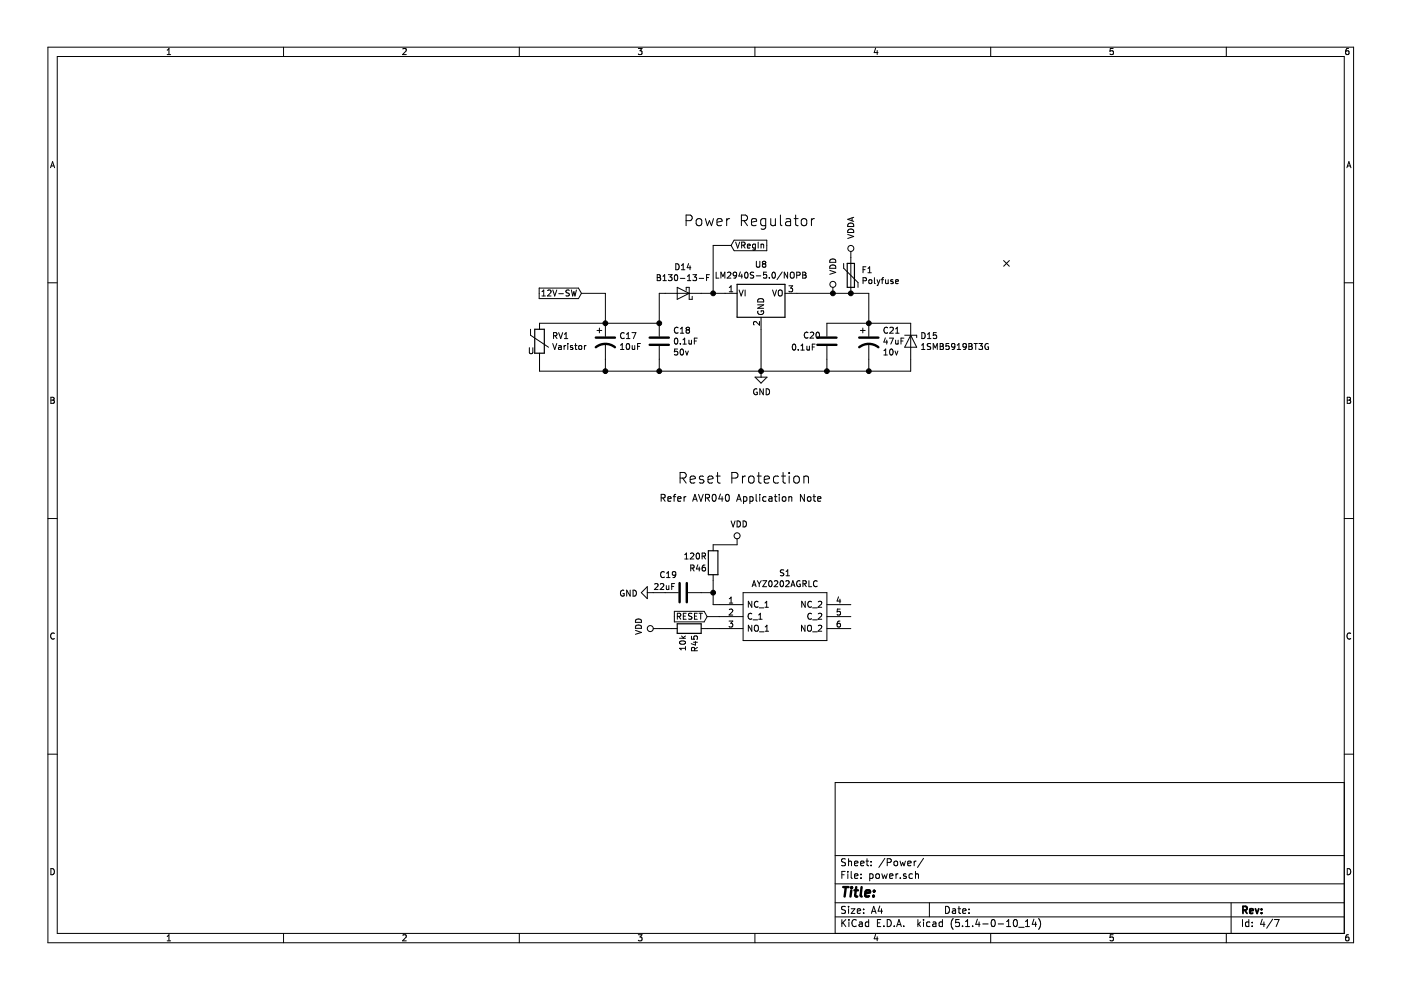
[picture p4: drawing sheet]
EESchema Schematic File Version 4
LIBS:v0.4.4b-cache
EELAYER 30 0
EELAYER END
$Descr A4 11693 8268
encoding utf-8
Sheet 4 7
Title ""
Date ""
Rev ""
Comp ""
Comment1 ""
Comment2 ""
Comment3 ""
Comment4 ""
$EndDescr
$Comp
L Device:Varistor RV1
U 1 1
P 4500 2850
F 0 "RV1" H 4603 2896 50  0000 L CNN
F 1 "Varistor" H 4603 2805 50  0000 L CNN
F 2 "Varistor:RV_Disc_D15.5mm_W4.7mm_P7.5mm" V 4430 2850 50  0001 C CNN
F 3 "~" H 4500 2850 50  0001 C CNN
F 4 "MOV-14D220K-ND" H 0   0   50  0001 C CNN "Digikey Part Number"
F 5 "Bournes Inc" H 0   0   50  0001 C CNN "Manufacturer_Name"
F 6 "MOV-14D220K" H 0   0   50  0001 C CNN "Manufacturer_Part_Number"
F 7 "https://www.digikey.com.au/product-detail/en/bourns-inc/MOV-14D220K/MOV-14D220K-ND/2799109" H 0   0   50  0001 C CNN "URL"
	1    4500 2850
	1    0    0    -1  
$EndComp
$Comp
L Device:C C18
U 1 1
P 5500 2850
F 0 "C18" H 5615 2941 50  0000 L CNN
F 1 "0.1uF" H 5615 2850 50  0000 L CNN
F 2 "Capacitor_SMD:C_0805_2012Metric" H 5538 2700 50  0001 C CNN
F 3 "~" H 5500 2850 50  0001 C CNN
F 4 "50v" H 5615 2759 50  0000 L CNN "Voltage"
F 5 "311-1140-1-ND" H 0   0   50  0001 C CNN "Digikey Part Number"
F 6 "Yageo" H 0   0   50  0001 C CNN "Manufacturer_Name"
F 7 "CC0805KRX7R9BB104" H 0   0   50  0001 C CNN "Manufacturer_Part_Number"
F 8 "https://www.digikey.com.au/product-detail/en/yageo/CC0805KRX7R9BB104/311-1140-1-ND/303050" H 0   0   50  0001 C CNN "URL"
	1    5500 2850
	1    0    0    -1  
$EndComp
$Comp
L Device:CP1 C17
U 1 1
P 5050 2850
F 0 "C17" H 5165 2896 50  0000 L CNN
F 1 "10uF" H 5165 2805 50  0000 L CNN
F 2 "Capacitor_Tantalum_SMD:CP_EIA-7343-31_Kemet-D" H 5050 2850 50  0001 C CNN
F 3 "~" H 5050 2850 50  0001 C CNN
F 4 "35v" H 5050 2850 50  0001 C CNN "Voltage"
F 5 "399-8361-1-ND" H 0   0   50  0001 C CNN "Digikey Part Number"
F 6 "Kemet" H 0   0   50  0001 C CNN "Manufacturer_Name"
F 7 "T491D106K050AT" H 0   0   50  0001 C CNN "Manufacturer_Part_Number"
F 8 "https://www.digikey.com/product-detail/en/kemet/T491D106K050AT/399-8361-1-ND/3472084" H 0   0   50  0001 C CNN "URL"
	1    5050 2850
	1    0    0    -1  
$EndComp
Wire Wire Line
	4500 2700 5050 2700
Wire Wire Line
	5050 2700 5500 2700
Connection ~ 5050 2700
$Comp
L Device:D_Schottky D14
U 1 1
P 5700 2450
F 0 "D14" H 5700 2234 50  0000 C CNN
F 1 "B130-13-F" H 5700 2325 50  0000 C CNN
F 2 "Diode_SMD:D_SMA" H 5700 2450 50  0001 C CNN
F 3 "https://www.mouser.com/datasheet/2/115/ds13002-60388.pdf" H 5700 2450 50  0001 C CNN
F 4 "B130-FDICT-ND" H 0   0   50  0001 C CNN "Digikey Part Number"
F 5 "Diodes Inc" H 0   0   50  0001 C CNN "Manufacturer_Name"
F 6 "B130-13-F" H 0   0   50  0001 C CNN "Manufacturer_Part_Number"
F 7 "https://www.digikey.com.au/product-detail/en/diodes-incorporated/B130-13-F/B130-FDICT-ND/815318" H 0   0   50  0001 C CNN "URL"
	1    5700 2450
	-1   0    0    1   
$EndComp
Wire Wire Line
	5500 2700 5500 2450
Wire Wire Line
	5500 2450 5550 2450
Connection ~ 5500 2700
Text GLabel 6100 2050 2    50   Input ~ 0
VRegIn
Wire Wire Line
	6050 2450 5950 2450
$Comp
L Device:C C20
U 1 1
P 6900 2850
F 0 "C20" H 6700 2900 50  0000 L CNN
F 1 "0.1uF" H 6600 2800 50  0000 L CNN
F 2 "Capacitor_SMD:C_0805_2012Metric" H 6938 2700 50  0001 C CNN
F 3 "~" H 6900 2850 50  0001 C CNN
F 4 "311-1140-1-ND" H 0   0   50  0001 C CNN "Digikey Part Number"
F 5 "Yageo" H 0   0   50  0001 C CNN "Manufacturer_Name"
F 6 "CC0805KRX7R9BB104" H 0   0   50  0001 C CNN "Manufacturer_Part_Number"
F 7 "https://www.digikey.com.au/product-detail/en/yageo/CC0805KRX7R9BB104/311-1140-1-ND/303050" H 0   0   50  0001 C CNN "URL"
	1    6900 2850
	1    0    0    -1  
$EndComp
$Comp
L Device:CP1 C21
U 1 1
P 7250 2850
F 0 "C21" H 7365 2941 50  0000 L CNN
F 1 "47uF" H 7365 2850 50  0000 L CNN
F 2 "Capacitor_Tantalum_SMD:CP_EIA-3528-21_Kemet-B" H 7250 2850 50  0001 C CNN
F 3 "~" H 7250 2850 50  0001 C CNN
F 4 "10v" H 7365 2759 50  0000 L CNN "Voltage"
F 5 "478-1692-1-ND" H 0   0   50  0001 C CNN "Digikey Part Number"
F 6 "AVX" H 0   0   50  0001 C CNN "Manufacturer_Name"
F 7 "TAJB476K006RNJ" H 0   0   50  0001 C CNN "Manufacturer_Part_Number"
F 8 "https://www.digikey.com/product-detail/en/avx-corporation/TAJB476K006RNJ/478-1692-1-ND/564724" H 0   0   50  0001 C CNN "URL"
	1    7250 2850
	1    0    0    -1  
$EndComp
$Comp
L Device:D_Zener D15
U 1 1
P 7600 2850
AR Path="/5CD18EC3/5CD29D83" Ref="D15"  Part="1" 
AR Path="/5CD29D83" Ref="D15"  Part="1" 
F 0 "D15" V 7554 2929 50  0000 L CNN
F 1 "1SMB5919BT3G" V 7645 2929 50  0000 L CNN
F 2 "Diode_SMD:D_SMB" H 7600 2850 50  0001 C CNN
F 3 "~" H 7600 2850 50  0001 C CNN
F 4 "1SMB5919BT3GOSCT-ND " H 0   0   50  0001 C CNN "Digikey Part Number"
F 5 "On Semi" H 0   0   50  0001 C CNN "Manufacturer_Name"
F 6 "1SMB5919BT3G" H 0   0   50  0001 C CNN "Manufacturer_Part_Number"
F 7 "https://www.digikey.com.au/product-detail/en/on-semiconductor/1SMB5919BT3G/1SMB5919BT3GOSCT-ND/917722" H 0   0   50  0001 C CNN "URL"
	1    7600 2850
	0    1    1    0   
$EndComp
Wire Wire Line
	6900 2700 7250 2700
Wire Wire Line
	7600 2700 7250 2700
Connection ~ 7250 2700
Wire Wire Line
	6650 2450 6950 2450
Wire Wire Line
	7250 2450 7250 2700
$Comp
L power:GND #PWR046
U 1 1
P 6350 3100
F 0 "#PWR046" H 6350 2850 50  0001 C CNN
F 1 "GND" H 6355 2927 50  0000 C CNN
F 2 "" H 6350 3100 50  0001 C CNN
F 3 "" H 6350 3100 50  0001 C CNN
	1    6350 3100
	1    0    0    -1  
$EndComp
Wire Wire Line
	4500 3000 4500 3100
Wire Wire Line
	4500 3100 5050 3100
Wire Wire Line
	5050 3000 5050 3100
Connection ~ 5050 3100
Wire Wire Line
	5050 3100 5500 3100
Wire Wire Line
	5500 3000 5500 3100
Connection ~ 5500 3100
Wire Wire Line
	5500 3100 6350 3100
Wire Wire Line
	7600 3000 7600 3100
Wire Wire Line
	7600 3100 7250 3100
Connection ~ 6350 3100
Wire Wire Line
	7250 3000 7250 3100
Connection ~ 7250 3100
Wire Wire Line
	7250 3100 6900 3100
Wire Wire Line
	6900 3000 6900 3100
Connection ~ 6900 3100
Wire Wire Line
	6900 3100 6350 3100
Text Notes 5700 1900 0    89   ~ 0
Power Regulator
Text GLabel 4850 2450 0    50   Input ~ 0
12V-SW
Wire Wire Line
	4850 2450 5050 2450
Wire Wire Line
	5050 2450 5050 2700
Text Notes 5650 4050 0    89   ~ 0
Reset Protection
Text Notes 5500 4200 0    58   ~ 0
Refer AVR040 Application Note
$Comp
L Device:C C19
U 1 1
P 5700 4950
F 0 "C19" V 5550 4750 50  0000 L CNN
F 1 "22uF" V 5650 4700 50  0000 L CNN
F 2 "Capacitor_SMD:C_0805_2012Metric_Pad1.15x1.40mm_HandSolder" H 5738 4800 50  0001 C CNN
F 3 "~" H 5700 4950 50  0001 C CNN
F 4 "1276-6687-1-ND" H 0   0   50  0001 C CNN "Digikey Part Number"
F 5 "Samsung" H 0   0   50  0001 C CNN "Manufacturer_Name"
F 6 "CL21A226KQCLRNC" H 0   0   50  0001 C CNN "Manufacturer_Part_Number"
F 7 "https://www.digikey.com.au/product-detail/en/samsung-electro-mechanics/CL21A226KQCLRNC/1276-6687-1-ND/5961546" H 0   0   50  0001 C CNN "URL"
	1    5700 4950
	0    1    1    0   
$EndComp
$Comp
L Device:R R46
U 1 1
P 5950 4700
F 0 "R46" H 6000 4750 50  0000 L CNN
F 1 "120R" H 6000 4650 50  0000 L CNN
F 2 "Resistor_SMD:R_0805_2012Metric" V 5880 4700 50  0001 C CNN
F 3 "~" H 5950 4700 50  0001 C CNN
F 4 "311-120CRCT-ND" H 0   0   50  0001 C CNN "Digikey Part Number"
F 5 "Yageo" H 0   0   50  0001 C CNN "Manufacturer_Name"
F 6 "RC0805FR-07120RL" H 0   0   50  0001 C CNN "Manufacturer_Part_Number"
F 7 "https://www.digikey.com/product-detail/en/yageo/RC0805FR-07120RL/311-120CRCT-ND/730522" H 0   0   50  0001 C CNN "URL"
	1    5950 4700
	-1   0    0    1   
$EndComp
$Comp
L power:VDD #PWR045
U 1 1
P 6150 4550
F 0 "#PWR045" H 6150 4400 50  0001 C CNN
F 1 "VDD" H 6167 4723 50  0000 C CNN
F 2 "" H 6150 4550 50  0001 C CNN
F 3 "" H 6150 4550 50  0001 C CNN
	1    6150 4550
	1    0    0    -1  
$EndComp
$Comp
L power:GND #PWR043
U 1 1
P 5450 4950
F 0 "#PWR043" H 5450 4700 50  0001 C CNN
F 1 "GND" V 5455 4822 50  0000 R CNN
F 2 "" H 5450 4950 50  0001 C CNN
F 3 "" H 5450 4950 50  0001 C CNN
	1    5450 4950
	0    1    1    0   
$EndComp
Wire Wire Line
	5450 4950 5550 4950
Wire Wire Line
	5950 5050 5950 4950
Wire Wire Line
	5850 4950 5950 4950
Connection ~ 5950 4950
Wire Wire Line
	5950 4950 5950 4850
Wire Wire Line
	5950 4550 6150 4550
$Comp
L Misc:AYZ0202AGRLC S1
U 1 1
P 6000 5050
F 0 "S1" H 6550 5315 50  0000 C CNN
F 1 "AYZ0202AGRLC" H 6550 5224 50  0000 C CNN
F 2 "Misc:AYZ0202AGRLC" H 6950 5150 50  0001 L CNN
F 3 "" H 6950 5050 50  0001 L CNN
F 4 "AYZ0202AGRLC (Slide Switches)" H 6950 4950 50  0001 L CNN "Description"
F 5 "7931504P" H 6950 4750 50  0001 L CNN "RS Part Number"
F 6 "http://uk.rs-online.com/web/p/products/7931504P" H 6950 4650 50  0001 L CNN "RS Price/Stock"
F 7 "C & K COMPONENTS" H 6950 4550 50  0001 L CNN "Manufacturer_Name"
F 8 "AYZ0202AGRLC" H 6950 4450 50  0001 L CNN "Manufacturer_Part_Number"
F 9 "70417470" H 6950 4350 50  0001 L CNN "Allied_Number"
F 10 "401-2013-1-ND" H 0   0   50  0001 C CNN "Digikey Part Number"
F 11 "https://www.digikey.com.au/product-detail/en/c-k/AYZ0202AGRLC/401-2013-1-ND/1640122" H 0   0   50  0001 C CNN "URL"
	1    6000 5050
	1    0    0    -1  
$EndComp
Text GLabel 5900 5150 0    50   Input ~ 0
RESET
Wire Wire Line
	5900 5150 6000 5150
Wire Wire Line
	5950 5050 6000 5050
$Comp
L Device:R R45
U 1 1
P 5750 5250
F 0 "R45" H 5800 5300 50  0000 L CNN
F 1 "10k" H 5800 5200 50  0000 L CNN
F 2 "Resistor_SMD:R_0805_2012Metric" V 5680 5250 50  0001 C CNN
F 3 "~" H 5750 5250 50  0001 C CNN
F 4 "311-10KARCT-ND" H 0   0   50  0001 C CNN "Digikey Part Number"
F 5 "Yageo" H 0   0   50  0001 C CNN "Manufacturer_Name"
F 6 "RC0805JR-0710KL" H 0   0   50  0001 C CNN "Manufacturer_Part_Number"
F 7 "https://www.digikey.com/product-detail/en/yageo/RC0805JR-0710KL/311-10KARCT-ND/731188" H 0   0   50  0001 C CNN "URL"
	1    5750 5250
	0    1    1    0   
$EndComp
Wire Wire Line
	5900 5250 6000 5250
$Comp
L power:VDD #PWR044
U 1 1
P 5500 5250
F 0 "#PWR044" H 5500 5100 50  0001 C CNN
F 1 "VDD" H 5517 5423 50  0000 C CNN
F 2 "" H 5500 5250 50  0001 C CNN
F 3 "" H 5500 5250 50  0001 C CNN
	1    5500 5250
	0    -1   -1   0   
$EndComp
Wire Wire Line
	5500 5250 5600 5250
$Comp
L Regulator_Linear:LM2937xS U8
U 1 1
P 6350 2450
F 0 "U8" H 6350 2692 50  0000 C CNN
F 1 "LM2940S-5.0/NOPB" H 6350 2601 50  0000 C CNN
F 2 "Package_TO_SOT_SMD:TO-263-3_TabPin2" H 6350 2675 50  0001 C CIN
F 3 "http://www.ti.com/lit/ds/symlink/lm2940-n.pdf" H 6350 2400 50  0001 C CNN
F 4 "LM2940SX-5.0/NOPB" H 6350 2450 50  0001 C CNN "TR PN"
F 5 "LM2940S-5.0/NOPB" H 6350 2450 50  0001 C CNN "Tube PN"
F 6 "LM2940S-5.0/NOPB-ND" H 0   0   50  0001 C CNN "Digikey Part Number"
F 7 "TI" H 0   0   50  0001 C CNN "Manufacturer_Name"
F 8 "LM2940S-5.0/NOPB" H 0   0   50  0001 C CNN "Manufacturer_Part_Number"
F 9 "https://www.digikey.com.au/products/en?keywords=LM2940S-5.0%2FNOPB" H 0   0   50  0001 C CNN "URL"
	1    6350 2450
	1    0    0    -1  
$EndComp
Connection ~ 6950 2450
Wire Wire Line
	6950 2450 7100 2450
Wire Wire Line
	6350 2750 6350 3100
Wire Wire Line
	5950 2050 5950 2450
Connection ~ 5950 2450
Wire Wire Line
	5950 2450 5850 2450
Wire Wire Line
	6100 2050 5950 2050
$Comp
L power:VDDA #PWR0108
U 1 1
P 7100 2150
F 0 "#PWR0108" H 7100 2000 50  0001 C CNN
F 1 "VDDA" V 7100 2300 50  0000 L CNN
F 2 "" H 7100 2150 50  0001 C CNN
F 3 "" H 7100 2150 50  0001 C CNN
	1    7100 2150
	1    0    0    -1  
$EndComp
Connection ~ 7100 2450
Wire Wire Line
	7100 2450 7250 2450
$Comp
L power:VDD #PWR047
U 1 1
P 6950 2450
F 0 "#PWR047" H 6950 2300 50  0001 C CNN
F 1 "VDD" V 6950 2600 50  0000 L CNN
F 2 "" H 6950 2450 50  0001 C CNN
F 3 "" H 6950 2450 50  0001 C CNN
	1    6950 2450
	1    0    0    -1  
$EndComp
$Comp
L Device:Polyfuse F1
U 1 1
P 7100 2300
F 0 "F1" H 7188 2346 50  0000 L CNN
F 1 "Polyfuse" H 7188 2255 50  0000 L CNN
F 2 "Fuse:Fuse_1812_4532Metric" H 7150 2100 50  0001 L CNN
F 3 "~" H 7100 2300 50  0001 C CNN
F 4 "507-1361-1-ND" H 0   0   50  0001 C CNN "Digikey Part Number"
F 5 "Bel Fuse" H 0   0   50  0001 C CNN "Manufacturer_Name"
F 6 "0ZCC0050FF2C" H 0   0   50  0001 C CNN "Manufacturer_Part_Number"
F 7 "https://www.digikey.com.au/product-detail/en/bel-fuse-inc/0ZCC0050FF2C/507-1361-1-ND/1560228" H 0   0   50  0001 C CNN "URL"
	1    7100 2300
	1    0    0    -1  
$EndComp
NoConn ~ 8400 2200
$EndSCHEMATC
